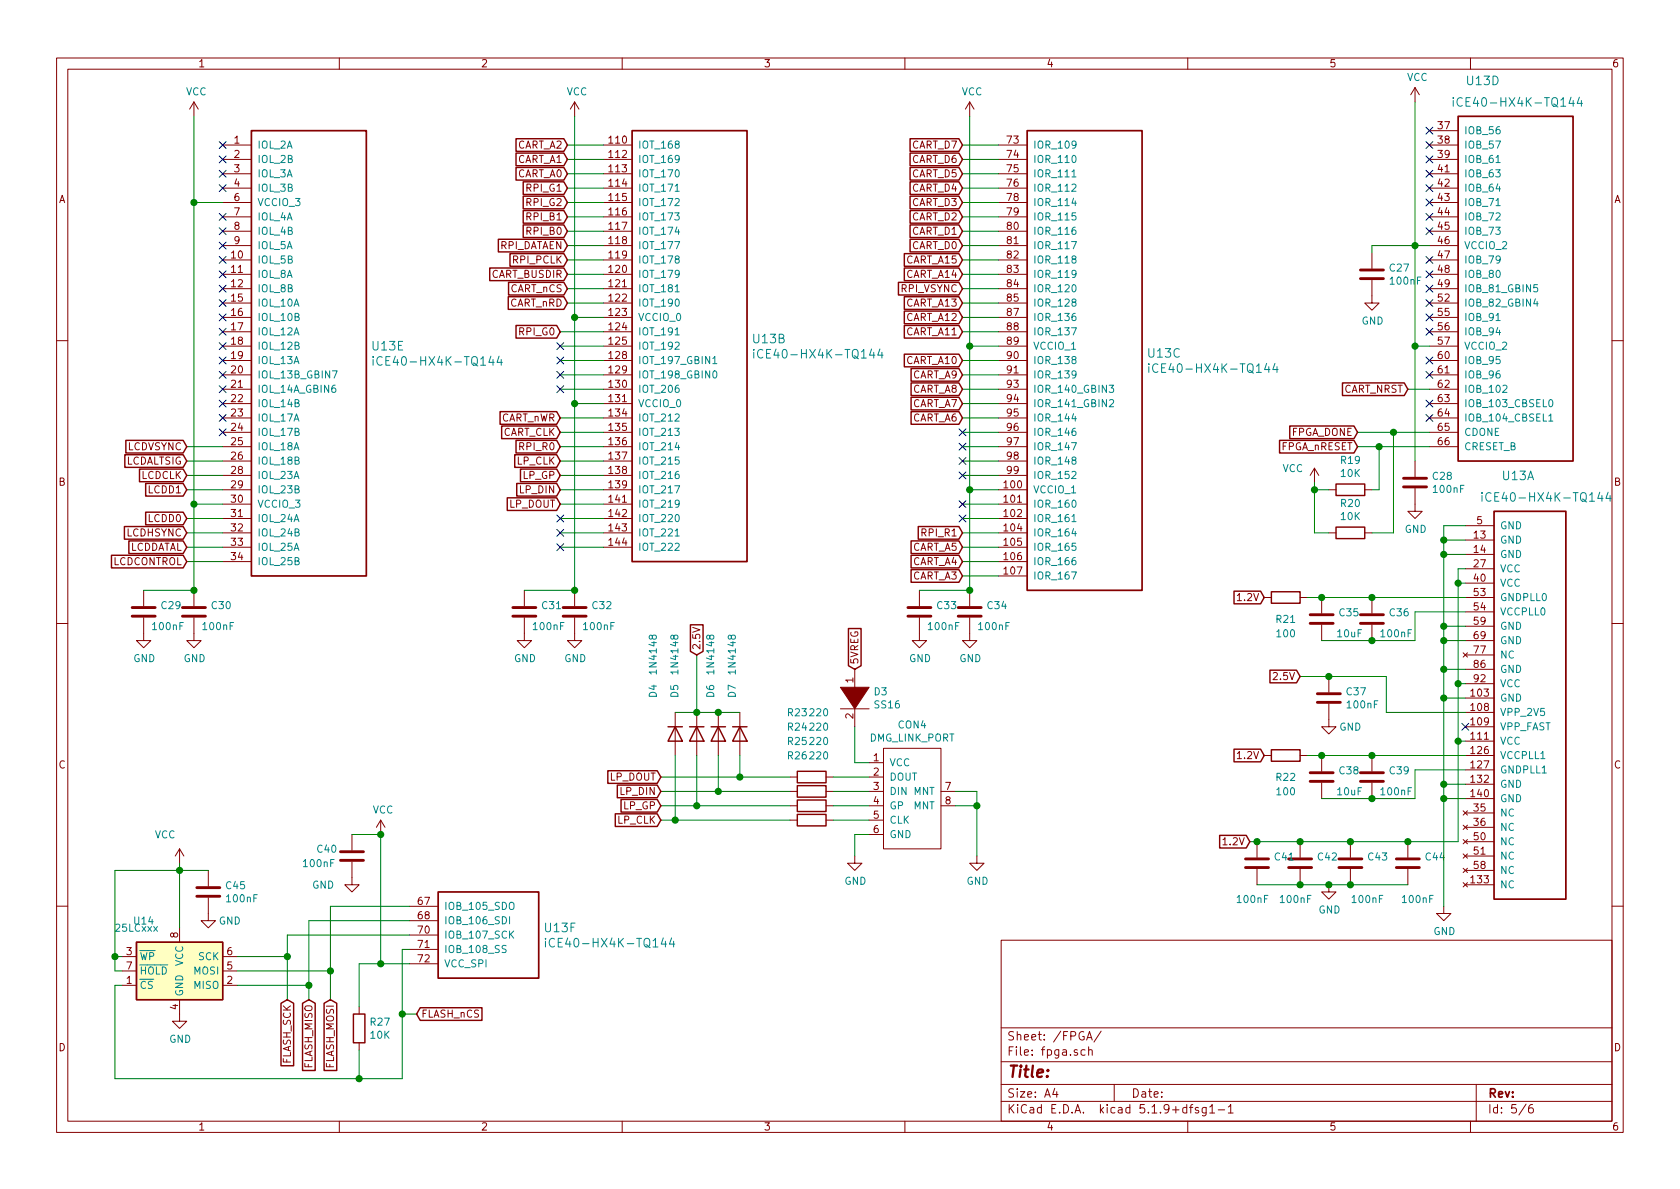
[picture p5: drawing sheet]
EESchema Schematic File Version 4
LIBS:dmgplus-cache
EELAYER 26 0
EELAYER END
$Descr A4 11693 8268
encoding utf-8
Sheet 5 6
Title ""
Date ""
Rev ""
Comp ""
Comment1 ""
Comment2 ""
Comment3 ""
Comment4 ""
$EndDescr
$Comp
L ice40hx4k:iCE40-HX4K-TQ144 U13
U 1 1
P 10200 3650
F 0 "U13" H 10450 4000 60  0000 L CNN
F 1 "iCE40-HX4K-TQ144" H 10300 3850 60  0000 L CNN
F 2 "Package_QFP:TQFP-144_20x20mm_P0.5mm" H 10200 3650 50  0001 C CNN
F 3 "" H 10200 3650 50  0001 C CNN
	1    10200 3650
	1    0    0    -1  
$EndComp
$Comp
L ice40hx4k:iCE40-HX4K-TQ144 U13
U 2 1
P 4200 1000
F 0 "U13" H 5231 -347 60  0000 L CNN
F 1 "iCE40-HX4K-TQ144" H 5231 -453 60  0000 L CNN
F 2 "Package_QFP:TQFP-144_20x20mm_P0.5mm" H 4200 1000 50  0001 C CNN
F 3 "" H 4200 1000 50  0001 C CNN
	2    4200 1000
	1    0    0    -1  
$EndComp
$Comp
L ice40hx4k:iCE40-HX4K-TQ144 U13
U 3 1
P 6950 1000
F 0 "U13" H 7981 -447 60  0000 L CNN
F 1 "iCE40-HX4K-TQ144" H 7981 -553 60  0000 L CNN
F 2 "Package_QFP:TQFP-144_20x20mm_P0.5mm" H 6950 1000 50  0001 C CNN
F 3 "" H 6950 1000 50  0001 C CNN
	3    6950 1000
	1    0    0    -1  
$EndComp
$Comp
L ice40hx4k:iCE40-HX4K-TQ144 U13
U 4 1
P 9950 900
F 0 "U13" H 10200 1250 60  0000 L CNN
F 1 "iCE40-HX4K-TQ144" H 10100 1100 60  0000 L CNN
F 2 "Package_QFP:TQFP-144_20x20mm_P0.5mm" H 9950 900 50  0001 C CNN
F 3 "" H 9950 900 50  0001 C CNN
	4    9950 900 
	1    0    0    -1  
$EndComp
$Comp
L ice40hx4k:iCE40-HX4K-TQ144 U13
U 6 1
P 2850 6300
F 0 "U13" H 3781 6153 60  0000 L CNN
F 1 "iCE40-HX4K-TQ144" H 3781 6047 60  0000 L CNN
F 2 "Package_QFP:TQFP-144_20x20mm_P0.5mm" H 2850 6300 50  0001 C CNN
F 3 "" H 2850 6300 50  0001 C CNN
	6    2850 6300
	1    0    0    -1  
$EndComp
$Comp
L power:GND #PWR084
U 1 1
P 10050 6300
F 0 "#PWR084" H 10050 6050 50  0001 C CNN
F 1 "GND" H 10055 6127 50  0000 C CNN
F 2 "" H 10050 6300 50  0001 C CNN
F 3 "" H 10050 6300 50  0001 C CNN
	1    10050 6300
	1    0    0    -1  
$EndComp
Wire Wire Line
	10200 3650 10050 3650
Wire Wire Line
	10050 3650 10050 3750
Wire Wire Line
	10200 3750 10050 3750
Connection ~ 10050 3750
Wire Wire Line
	10050 3750 10050 3850
Wire Wire Line
	10200 3850 10050 3850
Connection ~ 10050 3850
Wire Wire Line
	10050 3850 10050 4350
Wire Wire Line
	10200 4350 10050 4350
Connection ~ 10050 4350
Wire Wire Line
	10050 4350 10050 4450
Wire Wire Line
	10200 4450 10050 4450
Connection ~ 10050 4450
Wire Wire Line
	10050 4450 10050 4650
Wire Wire Line
	10200 4650 10050 4650
Connection ~ 10050 4650
Wire Wire Line
	10050 4650 10050 4850
Wire Wire Line
	10200 4850 10050 4850
Connection ~ 10050 4850
Wire Wire Line
	10200 5450 10050 5450
Connection ~ 10050 5450
Wire Wire Line
	10050 5450 10050 5550
Wire Wire Line
	10200 5550 10050 5550
Connection ~ 10050 5550
Wire Wire Line
	10050 5550 10050 6300
$Comp
L Memory_EEPROM:25LCxxx U14
U 1 1
P 1250 6750
F 0 "U14" H 1000 7100 50  0000 C CNN
F 1 "25LCxxx" H 950 7050 50  0000 C CNN
F 2 "Package_SO:SO-8_5.3x6.2mm_P1.27mm" H 1250 6750 50  0001 C CNN
F 3 "http://ww1.microchip.com/downloads/en/DeviceDoc/21832H.pdf" H 1250 6750 50  0001 C CNN
	1    1250 6750
	1    0    0    -1  
$EndComp
$Comp
L power:GND #PWR086
U 1 1
P 1250 7050
F 0 "#PWR086" H 1250 6800 50  0001 C CNN
F 1 "GND" H 1255 6877 50  0000 C CNN
F 2 "" H 1250 7050 50  0001 C CNN
F 3 "" H 1250 7050 50  0001 C CNN
	1    1250 7050
	1    0    0    -1  
$EndComp
$Comp
L power:VCC #PWR081
U 1 1
P 1250 6000
F 0 "#PWR081" H 1250 5850 50  0001 C CNN
F 1 "VCC" H 1150 6200 50  0000 C CNN
F 2 "" H 1250 6000 50  0001 C CNN
F 3 "" H 1250 6000 50  0001 C CNN
	1    1250 6000
	1    0    0    -1  
$EndComp
$Comp
L Device:C C45
U 1 1
P 1450 6200
F 0 "C45" H 1565 6246 50  0000 L CNN
F 1 "100nF" H 1565 6155 50  0000 L CNN
F 2 "Capacitor_SMD:C_0603_1608Metric" H 1488 6050 50  0001 C CNN
F 3 "~" H 1450 6200 50  0001 C CNN
	1    1450 6200
	1    0    0    -1  
$EndComp
$Comp
L power:GND #PWR085
U 1 1
P 1450 6350
F 0 "#PWR085" H 1450 6100 50  0001 C CNN
F 1 "GND" H 1600 6300 50  0000 C CNN
F 2 "" H 1450 6350 50  0001 C CNN
F 3 "" H 1450 6350 50  0001 C CNN
	1    1450 6350
	1    0    0    -1  
$EndComp
Wire Wire Line
	1250 6000 1250 6050
Wire Wire Line
	1250 6050 1450 6050
Wire Wire Line
	1250 6050 1250 6450
Connection ~ 1250 6050
Wire Wire Line
	850  6750 800  6750
Wire Wire Line
	800  6750 800  6650
Wire Wire Line
	800  6050 1250 6050
Wire Wire Line
	850  6650 800  6650
Connection ~ 800  6650
Wire Wire Line
	800  6650 800  6050
Wire Wire Line
	2850 6400 2150 6400
Wire Wire Line
	2150 6400 2150 6850
Wire Wire Line
	2150 6850 1650 6850
$Comp
L power:VCC #PWR078
U 1 1
P 2650 5800
F 0 "#PWR078" H 2650 5650 50  0001 C CNN
F 1 "VCC" H 2667 5973 50  0000 C CNN
F 2 "" H 2650 5800 50  0001 C CNN
F 3 "" H 2650 5800 50  0001 C CNN
	1    2650 5800
	1    0    0    -1  
$EndComp
$Comp
L Device:C C40
U 1 1
P 2450 5950
F 0 "C40" H 2200 6000 50  0000 L CNN
F 1 "100nF" H 2100 5900 50  0000 L CNN
F 2 "Capacitor_SMD:C_0603_1608Metric" H 2488 5800 50  0001 C CNN
F 3 "~" H 2450 5950 50  0001 C CNN
	1    2450 5950
	1    0    0    -1  
$EndComp
$Comp
L power:GND #PWR082
U 1 1
P 2450 6100
F 0 "#PWR082" H 2450 5850 50  0001 C CNN
F 1 "GND" H 2250 6050 50  0000 C CNN
F 2 "" H 2450 6100 50  0001 C CNN
F 3 "" H 2450 6100 50  0001 C CNN
	1    2450 6100
	1    0    0    -1  
$EndComp
Wire Wire Line
	2450 5800 2650 5800
Wire Wire Line
	2650 5800 2650 6700
Wire Wire Line
	2650 6700 2850 6700
Connection ~ 2650 5800
Wire Wire Line
	850  6850 800  6850
Wire Wire Line
	800  6850 800  7500
Wire Wire Line
	800  7500 2500 7500
Wire Wire Line
	2800 7500 2800 7050
Wire Wire Line
	2800 6600 2850 6600
Text GLabel 2000 6950 3    50   Input ~ 0
FLASH_SCK
Text GLabel 2300 6950 3    50   Input ~ 0
FLASH_MOSI
Text GLabel 2150 6950 3    50   Input ~ 0
FLASH_MISO
Wire Wire Line
	1650 6650 2000 6650
Wire Wire Line
	2000 6650 2000 6950
Wire Wire Line
	2000 6650 2000 6500
Wire Wire Line
	2000 6500 2850 6500
Connection ~ 2000 6650
Wire Wire Line
	2300 6750 2300 6950
Wire Wire Line
	1650 6750 2300 6750
Wire Wire Line
	2150 6950 2150 6850
Connection ~ 2150 6850
Wire Wire Line
	2300 6750 2300 6300
Wire Wire Line
	2300 6300 2850 6300
Connection ~ 2300 6750
Text GLabel 2900 7050 2    50   Input ~ 0
FLASH_nCS
Wire Wire Line
	2900 7050 2800 7050
Connection ~ 2800 7050
Wire Wire Line
	2800 7050 2800 6600
$Comp
L Device:R R27
U 1 1
P 2500 7150
F 0 "R27" H 2570 7196 50  0000 L CNN
F 1 "10K" H 2570 7105 50  0000 L CNN
F 2 "Resistor_SMD:R_0603_1608Metric" V 2430 7150 50  0001 C CNN
F 3 "~" H 2500 7150 50  0001 C CNN
	1    2500 7150
	1    0    0    -1  
$EndComp
Wire Wire Line
	2500 7300 2500 7500
Connection ~ 2500 7500
Wire Wire Line
	2500 7500 2800 7500
$Comp
L power:VCC #PWR064
U 1 1
P 9850 700
F 0 "#PWR064" H 9850 550 50  0001 C CNN
F 1 "VCC" H 9867 873 50  0000 C CNN
F 2 "" H 9850 700 50  0001 C CNN
F 3 "" H 9850 700 50  0001 C CNN
	1    9850 700 
	1    0    0    -1  
$EndComp
Wire Wire Line
	9850 700  9850 1700
$Comp
L Device:C C28
U 1 1
P 9850 3350
F 0 "C28" H 9965 3396 50  0000 L CNN
F 1 "100nF" H 9965 3305 50  0000 L CNN
F 2 "Capacitor_SMD:C_0603_1608Metric" H 9888 3200 50  0001 C CNN
F 3 "~" H 9850 3350 50  0001 C CNN
	1    9850 3350
	1    0    0    -1  
$EndComp
$Comp
L power:GND #PWR070
U 1 1
P 9850 3500
F 0 "#PWR070" H 9850 3250 50  0001 C CNN
F 1 "GND" H 9855 3327 50  0000 C CNN
F 2 "" H 9850 3500 50  0001 C CNN
F 3 "" H 9850 3500 50  0001 C CNN
	1    9850 3500
	1    0    0    -1  
$EndComp
Wire Wire Line
	9950 2400 9850 2400
Connection ~ 9850 2400
Wire Wire Line
	9850 2400 9850 3200
Wire Wire Line
	9950 1700 9850 1700
Connection ~ 9850 1700
Wire Wire Line
	9850 1700 9850 2400
Text GLabel 9450 3000 0    50   Input ~ 0
FPGA_DONE
Text GLabel 9450 3100 0    50   Input ~ 0
FPGA_nRESET
Wire Wire Line
	9950 3000 9700 3000
Wire Wire Line
	9450 3100 9600 3100
$Comp
L Device:R R19
U 1 1
P 9400 3400
F 0 "R19" V 9193 3400 50  0000 C CNN
F 1 "10K" V 9284 3400 50  0000 C CNN
F 2 "Resistor_SMD:R_0603_1608Metric" V 9330 3400 50  0001 C CNN
F 3 "~" H 9400 3400 50  0001 C CNN
	1    9400 3400
	0    1    1    0   
$EndComp
$Comp
L power:VCC #PWR069
U 1 1
P 9150 3350
F 0 "#PWR069" H 9150 3200 50  0001 C CNN
F 1 "VCC" H 9000 3450 50  0000 C CNN
F 2 "" H 9150 3350 50  0001 C CNN
F 3 "" H 9150 3350 50  0001 C CNN
	1    9150 3350
	1    0    0    -1  
$EndComp
Wire Wire Line
	9150 3350 9150 3400
Wire Wire Line
	9150 3400 9250 3400
Wire Wire Line
	9550 3400 9600 3400
Wire Wire Line
	9600 3400 9600 3100
Connection ~ 9600 3100
Wire Wire Line
	9600 3100 9950 3100
$Comp
L Device:R R20
U 1 1
P 9400 3700
F 0 "R20" V 9193 3700 50  0000 C CNN
F 1 "10K" V 9284 3700 50  0000 C CNN
F 2 "Resistor_SMD:R_0603_1608Metric" V 9330 3700 50  0001 C CNN
F 3 "~" H 9400 3700 50  0001 C CNN
	1    9400 3700
	0    1    1    0   
$EndComp
Wire Wire Line
	9700 3000 9700 3700
Wire Wire Line
	9700 3700 9550 3700
Connection ~ 9700 3000
Wire Wire Line
	9700 3000 9450 3000
Wire Wire Line
	9250 3700 9150 3700
Wire Wire Line
	9150 3700 9150 3400
Connection ~ 9150 3400
$Comp
L Device:C C39
U 1 1
P 9550 5400
F 0 "C39" H 9665 5446 50  0000 L CNN
F 1 "100nF" H 9600 5300 50  0000 L CNN
F 2 "Capacitor_SMD:C_0603_1608Metric" H 9588 5250 50  0001 C CNN
F 3 "~" H 9550 5400 50  0001 C CNN
	1    9550 5400
	1    0    0    -1  
$EndComp
$Comp
L Device:C C38
U 1 1
P 9200 5400
F 0 "C38" H 9315 5446 50  0000 L CNN
F 1 "10uF" H 9300 5300 50  0000 L CNN
F 2 "Capacitor_SMD:C_0805_2012Metric" H 9238 5250 50  0001 C CNN
F 3 "~" H 9200 5400 50  0001 C CNN
	1    9200 5400
	1    0    0    -1  
$EndComp
$Comp
L Device:R R22
U 1 1
P 8950 5250
F 0 "R22" V 9100 5250 50  0000 C CNN
F 1 "100" V 9200 5250 50  0000 C CNN
F 2 "Resistor_SMD:R_0603_1608Metric" V 8880 5250 50  0001 C CNN
F 3 "~" H 8950 5250 50  0001 C CNN
	1    8950 5250
	0    1    1    0   
$EndComp
Wire Wire Line
	10200 5250 9550 5250
Connection ~ 9200 5250
Wire Wire Line
	9200 5250 9100 5250
Connection ~ 9550 5250
Wire Wire Line
	9550 5250 9200 5250
Wire Wire Line
	9200 5550 9550 5550
Wire Wire Line
	9850 5550 9850 5350
Wire Wire Line
	9850 5350 10200 5350
Connection ~ 9550 5550
Wire Wire Line
	9550 5550 9850 5550
Text GLabel 8800 5250 0    50   Input ~ 0
1.2V
$Comp
L Device:C C36
U 1 1
P 9550 4300
F 0 "C36" H 9665 4346 50  0000 L CNN
F 1 "100nF" H 9600 4200 50  0000 L CNN
F 2 "Capacitor_SMD:C_0603_1608Metric" H 9588 4150 50  0001 C CNN
F 3 "~" H 9550 4300 50  0001 C CNN
	1    9550 4300
	1    0    0    -1  
$EndComp
$Comp
L Device:C C35
U 1 1
P 9200 4300
F 0 "C35" H 9315 4346 50  0000 L CNN
F 1 "10uF" H 9300 4200 50  0000 L CNN
F 2 "Capacitor_SMD:C_0805_2012Metric" H 9238 4150 50  0001 C CNN
F 3 "~" H 9200 4300 50  0001 C CNN
	1    9200 4300
	1    0    0    -1  
$EndComp
$Comp
L Device:R R21
U 1 1
P 8950 4150
F 0 "R21" V 9100 4150 50  0000 C CNN
F 1 "100" V 9200 4150 50  0000 C CNN
F 2 "Resistor_SMD:R_0603_1608Metric" V 8880 4150 50  0001 C CNN
F 3 "~" H 8950 4150 50  0001 C CNN
	1    8950 4150
	0    1    1    0   
$EndComp
Wire Wire Line
	10200 4150 9550 4150
Connection ~ 9200 4150
Wire Wire Line
	9200 4150 9100 4150
Connection ~ 9550 4150
Wire Wire Line
	9550 4150 9200 4150
Wire Wire Line
	9200 4450 9550 4450
Wire Wire Line
	9850 4450 9850 4250
Wire Wire Line
	9850 4250 10200 4250
Connection ~ 9550 4450
Wire Wire Line
	9550 4450 9850 4450
Text GLabel 8800 4150 0    50   Input ~ 0
1.2V
$Comp
L Device:C C37
U 1 1
P 9250 4850
F 0 "C37" H 9365 4896 50  0000 L CNN
F 1 "100nF" H 9365 4805 50  0000 L CNN
F 2 "Capacitor_SMD:C_0603_1608Metric" H 9288 4700 50  0001 C CNN
F 3 "~" H 9250 4850 50  0001 C CNN
	1    9250 4850
	1    0    0    -1  
$EndComp
$Comp
L power:GND #PWR077
U 1 1
P 9250 5000
F 0 "#PWR077" H 9250 4750 50  0001 C CNN
F 1 "GND" H 9400 4950 50  0000 C CNN
F 2 "" H 9250 5000 50  0001 C CNN
F 3 "" H 9250 5000 50  0001 C CNN
	1    9250 5000
	1    0    0    -1  
$EndComp
Text GLabel 9050 4700 0    50   Input ~ 0
2.5V
Wire Wire Line
	10200 4950 9650 4950
Wire Wire Line
	9650 4950 9650 4700
Wire Wire Line
	9650 4700 9250 4700
Connection ~ 9250 4700
Wire Wire Line
	9250 4700 9050 4700
NoConn ~ 10200 5050
Wire Wire Line
	10200 3950 10150 3950
Wire Wire Line
	10150 5850 9800 5850
Wire Wire Line
	10050 4850 10050 5450
Wire Wire Line
	10200 5150 10150 5150
Connection ~ 10150 5150
Wire Wire Line
	10150 5150 10150 5850
Wire Wire Line
	10200 4750 10150 4750
Connection ~ 10150 4750
Wire Wire Line
	10150 4750 10150 5150
Wire Wire Line
	10200 4050 10150 4050
Wire Wire Line
	10150 3950 10150 4050
Connection ~ 10150 4050
Wire Wire Line
	10150 4050 10150 4750
$Comp
L Device:C C42
U 1 1
P 9050 6000
F 0 "C42" H 9165 6046 50  0000 L CNN
F 1 "100nF" H 8900 5750 50  0000 L CNN
F 2 "Capacitor_SMD:C_0603_1608Metric" H 9088 5850 50  0001 C CNN
F 3 "~" H 9050 6000 50  0001 C CNN
	1    9050 6000
	1    0    0    -1  
$EndComp
$Comp
L Device:C C43
U 1 1
P 9400 6000
F 0 "C43" H 9515 6046 50  0000 L CNN
F 1 "100nF" H 9400 5750 50  0000 L CNN
F 2 "Capacitor_SMD:C_0603_1608Metric" H 9438 5850 50  0001 C CNN
F 3 "~" H 9400 6000 50  0001 C CNN
	1    9400 6000
	1    0    0    -1  
$EndComp
$Comp
L Device:C C44
U 1 1
P 9800 6000
F 0 "C44" H 9915 6046 50  0000 L CNN
F 1 "100nF" H 9750 5750 50  0000 L CNN
F 2 "Capacitor_SMD:C_0603_1608Metric" H 9838 5850 50  0001 C CNN
F 3 "~" H 9800 6000 50  0001 C CNN
	1    9800 6000
	1    0    0    -1  
$EndComp
Connection ~ 9800 5850
Wire Wire Line
	9800 5850 9400 5850
Connection ~ 9400 5850
Connection ~ 9050 5850
Wire Wire Line
	9050 5850 9400 5850
$Comp
L Device:C C41
U 1 1
P 8750 6000
F 0 "C41" H 8865 6046 50  0000 L CNN
F 1 "100nF" H 8600 5750 50  0000 L CNN
F 2 "Capacitor_SMD:C_0603_1608Metric" H 8788 5850 50  0001 C CNN
F 3 "~" H 8750 6000 50  0001 C CNN
	1    8750 6000
	1    0    0    -1  
$EndComp
Text GLabel 8700 5850 0    50   Input ~ 0
1.2V
Wire Wire Line
	8750 5850 9050 5850
Wire Wire Line
	8700 5850 8750 5850
Connection ~ 8750 5850
Wire Wire Line
	8750 6150 9050 6150
Connection ~ 9050 6150
Wire Wire Line
	9050 6150 9250 6150
Connection ~ 9400 6150
Wire Wire Line
	9400 6150 9800 6150
$Comp
L power:GND #PWR083
U 1 1
P 9250 6150
F 0 "#PWR083" H 9250 5900 50  0001 C CNN
F 1 "GND" H 9255 5977 50  0000 C CNN
F 2 "" H 9250 6150 50  0001 C CNN
F 3 "" H 9250 6150 50  0001 C CNN
	1    9250 6150
	1    0    0    -1  
$EndComp
Connection ~ 9250 6150
Wire Wire Line
	9250 6150 9400 6150
$Comp
L power:VCC #PWR067
U 1 1
P 6750 800
F 0 "#PWR067" H 6750 650 50  0001 C CNN
F 1 "VCC" H 6767 973 50  0000 C CNN
F 2 "" H 6750 800 50  0001 C CNN
F 3 "" H 6750 800 50  0001 C CNN
	1    6750 800 
	1    0    0    -1  
$EndComp
Wire Wire Line
	6750 800  6750 2400
$Comp
L Device:C C34
U 1 1
P 6750 4250
F 0 "C34" H 6865 4296 50  0000 L CNN
F 1 "100nF" H 6800 4150 50  0000 L CNN
F 2 "Capacitor_SMD:C_0603_1608Metric" H 6788 4100 50  0001 C CNN
F 3 "~" H 6750 4250 50  0001 C CNN
	1    6750 4250
	1    0    0    -1  
$EndComp
$Comp
L Device:C C27
U 1 1
P 9550 1900
F 0 "C27" H 9665 1946 50  0000 L CNN
F 1 "100nF" H 9665 1855 50  0000 L CNN
F 2 "Capacitor_SMD:C_0603_1608Metric" H 9588 1750 50  0001 C CNN
F 3 "~" H 9550 1900 50  0001 C CNN
	1    9550 1900
	1    0    0    -1  
$EndComp
$Comp
L power:GND #PWR068
U 1 1
P 9550 2050
F 0 "#PWR068" H 9550 1800 50  0001 C CNN
F 1 "GND" H 9555 1877 50  0000 C CNN
F 2 "" H 9550 2050 50  0001 C CNN
F 3 "" H 9550 2050 50  0001 C CNN
	1    9550 2050
	1    0    0    -1  
$EndComp
Wire Wire Line
	9850 1700 9550 1700
Wire Wire Line
	9550 1700 9550 1750
$Comp
L Device:C C33
U 1 1
P 6400 4250
F 0 "C33" H 6515 4296 50  0000 L CNN
F 1 "100nF" H 6450 4150 50  0000 L CNN
F 2 "Capacitor_SMD:C_0603_1608Metric" H 6438 4100 50  0001 C CNN
F 3 "~" H 6400 4250 50  0001 C CNN
	1    6400 4250
	1    0    0    -1  
$EndComp
$Comp
L power:GND #PWR076
U 1 1
P 6750 4400
F 0 "#PWR076" H 6750 4150 50  0001 C CNN
F 1 "GND" H 6755 4227 50  0000 C CNN
F 2 "" H 6750 4400 50  0001 C CNN
F 3 "" H 6750 4400 50  0001 C CNN
	1    6750 4400
	1    0    0    -1  
$EndComp
$Comp
L power:GND #PWR075
U 1 1
P 6400 4400
F 0 "#PWR075" H 6400 4150 50  0001 C CNN
F 1 "GND" H 6405 4227 50  0000 C CNN
F 2 "" H 6400 4400 50  0001 C CNN
F 3 "" H 6400 4400 50  0001 C CNN
	1    6400 4400
	1    0    0    -1  
$EndComp
Connection ~ 6750 4100
Wire Wire Line
	6950 3400 6750 3400
Connection ~ 6750 3400
Wire Wire Line
	6750 3400 6750 4100
Wire Wire Line
	6950 2400 6750 2400
Connection ~ 6750 2400
Wire Wire Line
	6750 2400 6750 3400
$Comp
L power:VCC #PWR066
U 1 1
P 4000 800
F 0 "#PWR066" H 4000 650 50  0001 C CNN
F 1 "VCC" H 4017 973 50  0000 C CNN
F 2 "" H 4000 800 50  0001 C CNN
F 3 "" H 4000 800 50  0001 C CNN
	1    4000 800 
	1    0    0    -1  
$EndComp
$Comp
L Device:C C32
U 1 1
P 4000 4250
F 0 "C32" H 4115 4296 50  0000 L CNN
F 1 "100nF" H 4050 4150 50  0000 L CNN
F 2 "Capacitor_SMD:C_0603_1608Metric" H 4038 4100 50  0001 C CNN
F 3 "~" H 4000 4250 50  0001 C CNN
	1    4000 4250
	1    0    0    -1  
$EndComp
$Comp
L Device:C C31
U 1 1
P 3650 4250
F 0 "C31" H 3765 4296 50  0000 L CNN
F 1 "100nF" H 3700 4150 50  0000 L CNN
F 2 "Capacitor_SMD:C_0603_1608Metric" H 3688 4100 50  0001 C CNN
F 3 "~" H 3650 4250 50  0001 C CNN
	1    3650 4250
	1    0    0    -1  
$EndComp
$Comp
L power:GND #PWR074
U 1 1
P 4000 4400
F 0 "#PWR074" H 4000 4150 50  0001 C CNN
F 1 "GND" H 4005 4227 50  0000 C CNN
F 2 "" H 4000 4400 50  0001 C CNN
F 3 "" H 4000 4400 50  0001 C CNN
	1    4000 4400
	1    0    0    -1  
$EndComp
$Comp
L power:GND #PWR073
U 1 1
P 3650 4400
F 0 "#PWR073" H 3650 4150 50  0001 C CNN
F 1 "GND" H 3655 4227 50  0000 C CNN
F 2 "" H 3650 4400 50  0001 C CNN
F 3 "" H 3650 4400 50  0001 C CNN
	1    3650 4400
	1    0    0    -1  
$EndComp
Wire Wire Line
	3650 4100 4000 4100
Connection ~ 4000 4100
$Comp
L power:VCC #PWR065
U 1 1
P 1350 800
F 0 "#PWR065" H 1350 650 50  0001 C CNN
F 1 "VCC" H 1367 973 50  0000 C CNN
F 2 "" H 1350 800 50  0001 C CNN
F 3 "" H 1350 800 50  0001 C CNN
	1    1350 800 
	1    0    0    -1  
$EndComp
$Comp
L Device:C C30
U 1 1
P 1350 4250
F 0 "C30" H 1465 4296 50  0000 L CNN
F 1 "100nF" H 1400 4150 50  0000 L CNN
F 2 "Capacitor_SMD:C_0603_1608Metric" H 1388 4100 50  0001 C CNN
F 3 "~" H 1350 4250 50  0001 C CNN
	1    1350 4250
	1    0    0    -1  
$EndComp
$Comp
L Device:C C29
U 1 1
P 1000 4250
F 0 "C29" H 1115 4296 50  0000 L CNN
F 1 "100nF" H 1050 4150 50  0000 L CNN
F 2 "Capacitor_SMD:C_0603_1608Metric" H 1038 4100 50  0001 C CNN
F 3 "~" H 1000 4250 50  0001 C CNN
	1    1000 4250
	1    0    0    -1  
$EndComp
$Comp
L power:GND #PWR072
U 1 1
P 1350 4400
F 0 "#PWR072" H 1350 4150 50  0001 C CNN
F 1 "GND" H 1355 4227 50  0000 C CNN
F 2 "" H 1350 4400 50  0001 C CNN
F 3 "" H 1350 4400 50  0001 C CNN
	1    1350 4400
	1    0    0    -1  
$EndComp
$Comp
L power:GND #PWR071
U 1 1
P 1000 4400
F 0 "#PWR071" H 1000 4150 50  0001 C CNN
F 1 "GND" H 1005 4227 50  0000 C CNN
F 2 "" H 1000 4400 50  0001 C CNN
F 3 "" H 1000 4400 50  0001 C CNN
	1    1000 4400
	1    0    0    -1  
$EndComp
Wire Wire Line
	1000 4100 1350 4100
Connection ~ 1350 4100
Wire Wire Line
	1550 3500 1350 3500
Wire Wire Line
	1350 800  1350 1400
Connection ~ 1350 3500
Wire Wire Line
	1350 3500 1350 4100
Wire Wire Line
	1550 1400 1350 1400
Connection ~ 1350 1400
Wire Wire Line
	1350 1400 1350 3500
Wire Wire Line
	4000 800  4000 2200
Wire Wire Line
	4200 2800 4000 2800
Connection ~ 4000 2800
Wire Wire Line
	4000 2800 4000 4100
Wire Wire Line
	4200 2200 4000 2200
Connection ~ 4000 2200
Wire Wire Line
	4000 2200 4000 2800
Text GLabel 3950 1200 0    50   Input ~ 0
CART_A0
Text GLabel 3950 1100 0    50   Input ~ 0
CART_A1
Text GLabel 3950 1000 0    50   Input ~ 0
CART_A2
Text GLabel 6700 4000 0    50   Input ~ 0
CART_A3
Text GLabel 6700 3900 0    50   Input ~ 0
CART_A4
Text GLabel 6700 3800 0    50   Input ~ 0
CART_A5
Text GLabel 6700 2900 0    50   Input ~ 0
CART_A6
Text GLabel 6700 2800 0    50   Input ~ 0
CART_A7
Text GLabel 6700 2700 0    50   Input ~ 0
CART_A8
Text GLabel 6700 2600 0    50   Input ~ 0
CART_A9
Text GLabel 6700 2500 0    50   Input ~ 0
CART_A10
Text GLabel 6700 2300 0    50   Input ~ 0
CART_A11
Text GLabel 6700 2200 0    50   Input ~ 0
CART_A12
Text GLabel 6700 2100 0    50   Input ~ 0
CART_A13
Text GLabel 6700 1900 0    50   Input ~ 0
CART_A14
Text GLabel 6700 1800 0    50   Input ~ 0
CART_A15
Text GLabel 6700 1700 0    50   Input ~ 0
CART_D0
Text GLabel 6700 1600 0    50   Input ~ 0
CART_D1
Text GLabel 6700 1500 0    50   Input ~ 0
CART_D2
Text GLabel 6700 1400 0    50   Input ~ 0
CART_D3
Text GLabel 6700 1300 0    50   Input ~ 0
CART_D4
Text GLabel 6700 1200 0    50   Input ~ 0
CART_D5
Text GLabel 6700 1100 0    50   Input ~ 0
CART_D6
Text GLabel 6700 1000 0    50   Input ~ 0
CART_D7
Text GLabel 3900 2900 0    50   Input ~ 0
CART_nWR
Text GLabel 3950 2100 0    50   Input ~ 0
CART_nRD
Text GLabel 3950 2000 0    50   Input ~ 0
CART_nCS
Text GLabel 3900 3000 0    50   Input ~ 0
CART_CLK
Text GLabel 3950 1900 0    50   Input ~ 0
CART_BUSDIR
Wire Wire Line
	6400 4100 6750 4100
Wire Wire Line
	6700 1000 6950 1000
Wire Wire Line
	6700 1100 6950 1100
Wire Wire Line
	6950 1200 6700 1200
Wire Wire Line
	6700 1300 6950 1300
Wire Wire Line
	6700 1400 6950 1400
Wire Wire Line
	6700 1500 6950 1500
Wire Wire Line
	6950 1600 6700 1600
Wire Wire Line
	6700 1700 6950 1700
Wire Wire Line
	6700 1800 6950 1800
Wire Wire Line
	6700 1900 6950 1900
Wire Wire Line
	6950 2000 6700 2000
Wire Wire Line
	6700 2100 6950 2100
Wire Wire Line
	6700 2500 6950 2500
Wire Wire Line
	6700 2600 6950 2600
Wire Wire Line
	6950 2700 6700 2700
Wire Wire Line
	6700 2800 6950 2800
Wire Wire Line
	6700 2900 6950 2900
Wire Wire Line
	6700 3000 6950 3000
Wire Wire Line
	6950 3100 6700 3100
Wire Wire Line
	6700 3200 6950 3200
Wire Wire Line
	6700 3500 6950 3500
Wire Wire Line
	6700 3600 6950 3600
Wire Wire Line
	6950 3700 6700 3700
Wire Wire Line
	6700 3800 6950 3800
Wire Wire Line
	6950 2200 6700 2200
Wire Wire Line
	6700 2300 6950 2300
Wire Wire Line
	6950 3300 6700 3300
Wire Wire Line
	6700 3900 6950 3900
NoConn ~ 1550 1000
NoConn ~ 1550 1200
NoConn ~ 1550 1300
NoConn ~ 1550 1900
NoConn ~ 1550 2000
NoConn ~ 1550 2100
NoConn ~ 1550 2200
NoConn ~ 1550 2300
NoConn ~ 1550 2400
NoConn ~ 1550 2500
NoConn ~ 1550 2600
NoConn ~ 1550 2700
NoConn ~ 1550 2800
NoConn ~ 1550 2900
NoConn ~ 1550 3000
Text GLabel 1300 3100 0    50   Input ~ 0
LCDVSYNC
Text GLabel 1300 3200 0    50   Input ~ 0
LCDALTSIG
Text GLabel 1300 3300 0    50   Input ~ 0
LCDCLK
Text GLabel 1300 3400 0    50   Input ~ 0
LCDD1
Text GLabel 1300 3600 0    50   Input ~ 0
LCDD0
Text GLabel 1300 3700 0    50   Input ~ 0
LCDHSYNC
Text GLabel 1300 3800 0    50   Input ~ 0
LCDDATAL
Text GLabel 1300 3900 0    50   Input ~ 0
LCDCONTROL
Wire Wire Line
	4200 1400 3950 1400
Wire Wire Line
	3950 1500 4200 1500
Wire Wire Line
	4200 1600 3950 1600
Wire Wire Line
	3950 1700 4200 1700
Text GLabel 3900 2300 0    50   Input ~ 0
RPI_G0
Text GLabel 3950 1300 0    50   Input ~ 0
RPI_G1
Text GLabel 3950 1400 0    50   Input ~ 0
RPI_G2
Text GLabel 3900 3100 0    50   Input ~ 0
RPI_R0
Text GLabel 3950 1600 0    50   Input ~ 0
RPI_B0
Wire Wire Line
	3900 2300 4200 2300
Wire Wire Line
	4200 2400 3900 2400
Wire Wire Line
	3900 2500 4200 2500
Wire Wire Line
	4200 2600 3900 2600
Wire Wire Line
	3900 2700 4200 2700
Text GLabel 3950 1800 0    50   Input ~ 0
RPI_PCLK
Text GLabel 3950 1700 0    50   Input ~ 0
RPI_DATAEN
Text GLabel 6700 2000 0    50   Input ~ 0
RPI_VSYNC
Wire Wire Line
	6700 4000 6950 4000
NoConn ~ 9950 900 
NoConn ~ 9950 1000
NoConn ~ 9950 1100
NoConn ~ 9950 1200
NoConn ~ 9950 1300
NoConn ~ 9950 1400
NoConn ~ 9950 1500
NoConn ~ 9950 1600
NoConn ~ 9950 1800
NoConn ~ 9950 1900
NoConn ~ 9950 2000
NoConn ~ 9950 2100
NoConn ~ 9950 2200
NoConn ~ 9950 2300
NoConn ~ 9950 2500
NoConn ~ 9950 2600
NoConn ~ 9950 2800
NoConn ~ 9950 2900
$Comp
L dmgplus_components:DMG_LINK_PORT CON4
U 1 1
P 6350 5550
F 0 "CON4" H 6350 6065 50  0000 C CNN
F 1 "DMG_LINK_PORT" H 6350 5974 50  0000 C CNN
F 2 "dmg_footprints:dmg_linkport" H 6050 5450 50  0001 C CNN
F 3 "" H 6050 5450 50  0001 C CNN
	1    6350 5550
	1    0    0    -1  
$EndComp
$Comp
L power:GND #PWR079
U 1 1
P 5950 5950
F 0 "#PWR079" H 5950 5700 50  0001 C CNN
F 1 "GND" H 5955 5777 50  0000 C CNN
F 2 "" H 5950 5950 50  0001 C CNN
F 3 "" H 5950 5950 50  0001 C CNN
	1    5950 5950
	1    0    0    -1  
$EndComp
$Comp
L power:GND #PWR080
U 1 1
P 6800 5950
F 0 "#PWR080" H 6800 5700 50  0001 C CNN
F 1 "GND" H 6805 5777 50  0000 C CNN
F 2 "" H 6800 5950 50  0001 C CNN
F 3 "" H 6800 5950 50  0001 C CNN
	1    6800 5950
	1    0    0    -1  
$EndComp
Wire Wire Line
	6650 5500 6800 5500
Wire Wire Line
	6800 5500 6800 5600
Wire Wire Line
	6650 5600 6800 5600
Connection ~ 6800 5600
Wire Wire Line
	6800 5600 6800 5950
Wire Wire Line
	6050 5800 5950 5800
Wire Wire Line
	5950 5800 5950 5950
Text GLabel 5950 4650 1    50   Input ~ 0
5VREG
Wire Wire Line
	6050 5300 5950 5300
$Comp
L Device:R R25
U 1 1
P 5650 5600
F 0 "R25" V 5200 5500 50  0000 C CNN
F 1 "220" V 5200 5650 50  0000 C CNN
F 2 "Resistor_SMD:R_0603_1608Metric" V 5580 5600 50  0001 C CNN
F 3 "~" H 5650 5600 50  0001 C CNN
	1    5650 5600
	0    1    1    0   
$EndComp
$Comp
L Diode:1N4148 D4
U 1 1
P 4700 5100
F 0 "D4" H 4350 4950 50  0000 L CNN
F 1 "1N4148" H 4000 4950 50  0000 L CNN
F 2 "Diode_SMD:D_0603_1608Metric" H 4700 4925 50  0001 C CNN
F 3 "http://www.nxp.com/documents/data_sheet/1N4148_1N4448.pdf" H 4700 5100 50  0001 C CNN
	1    4700 5100
	0    1    1    0   
$EndComp
$Comp
L Device:R R23
U 1 1
P 5650 5400
F 0 "R23" V 5200 5300 50  0000 C CNN
F 1 "220" V 5200 5450 50  0000 C CNN
F 2 "Resistor_SMD:R_0603_1608Metric" V 5580 5400 50  0001 C CNN
F 3 "~" H 5650 5400 50  0001 C CNN
	1    5650 5400
	0    1    1    0   
$EndComp
$Comp
L Device:R R24
U 1 1
P 5650 5500
F 0 "R24" V 5200 5400 50  0000 C CNN
F 1 "220" V 5200 5550 50  0000 C CNN
F 2 "Resistor_SMD:R_0603_1608Metric" V 5580 5500 50  0001 C CNN
F 3 "~" H 5650 5500 50  0001 C CNN
	1    5650 5500
	0    1    1    0   
$EndComp
$Comp
L Device:R R26
U 1 1
P 5650 5700
F 0 "R26" V 5200 5600 50  0000 C CNN
F 1 "220" V 5200 5750 50  0000 C CNN
F 2 "Resistor_SMD:R_0603_1608Metric" V 5580 5700 50  0001 C CNN
F 3 "~" H 5650 5700 50  0001 C CNN
	1    5650 5700
	0    1    1    0   
$EndComp
Wire Wire Line
	5800 5400 6050 5400
Wire Wire Line
	6050 5500 5800 5500
Wire Wire Line
	5800 5600 6050 5600
Wire Wire Line
	6050 5700 5800 5700
Text GLabel 4600 5400 0    50   Input ~ 0
LP_DOUT
Text GLabel 4600 5500 0    50   Input ~ 0
LP_DIN
Text GLabel 4600 5700 0    50   Input ~ 0
LP_CLK
Text GLabel 4600 5600 0    50   Input ~ 0
LP_GP
Wire Wire Line
	5500 5400 5150 5400
Wire Wire Line
	4600 5500 5000 5500
Wire Wire Line
	5500 5600 4850 5600
Wire Wire Line
	4600 5700 4700 5700
$Comp
L Diode:1N4148 D5
U 1 1
P 4850 5100
F 0 "D5" H 4500 4950 50  0000 L CNN
F 1 "1N4148" H 4150 4950 50  0000 L CNN
F 2 "Diode_SMD:D_0603_1608Metric" H 4850 4925 50  0001 C CNN
F 3 "http://www.nxp.com/documents/data_sheet/1N4148_1N4448.pdf" H 4850 5100 50  0001 C CNN
	1    4850 5100
	0    1    1    0   
$EndComp
$Comp
L Diode:1N4148 D6
U 1 1
P 5000 5100
F 0 "D6" H 4650 5050 50  0000 L CNN
F 1 "1N4148" H 4300 5050 50  0000 L CNN
F 2 "Diode_SMD:D_0603_1608Metric" H 5000 4925 50  0001 C CNN
F 3 "http://www.nxp.com/documents/data_sheet/1N4148_1N4448.pdf" H 5000 5100 50  0001 C CNN
	1    5000 5100
	0    1    1    0   
$EndComp
$Comp
L Diode:1N4148 D7
U 1 1
P 5150 5100
F 0 "D7" H 4800 5050 50  0000 L CNN
F 1 "1N4148" H 4450 5050 50  0000 L CNN
F 2 "Diode_SMD:D_0603_1608Metric" H 5150 4925 50  0001 C CNN
F 3 "http://www.nxp.com/documents/data_sheet/1N4148_1N4448.pdf" H 5150 5100 50  0001 C CNN
	1    5150 5100
	0    1    1    0   
$EndComp
Wire Wire Line
	4700 5250 4700 5700
Connection ~ 4700 5700
Wire Wire Line
	4700 5700 5500 5700
Wire Wire Line
	4850 5250 4850 5600
Connection ~ 4850 5600
Wire Wire Line
	4850 5600 4600 5600
Wire Wire Line
	5000 5250 5000 5500
Connection ~ 5000 5500
Wire Wire Line
	5000 5500 5500 5500
Wire Wire Line
	5150 5250 5150 5400
Connection ~ 5150 5400
Wire Wire Line
	5150 5400 4600 5400
Text GLabel 4850 4550 1    50   Input ~ 0
2.5V
Wire Wire Line
	4700 4950 4850 4950
Connection ~ 4850 4950
Wire Wire Line
	4850 4950 5000 4950
Connection ~ 5000 4950
Wire Wire Line
	5000 4950 5150 4950
Wire Wire Line
	4850 4550 4850 4950
$Comp
L pspice:DIODE D3
U 1 1
P 5950 4850
F 0 "D3" V 5904 4978 50  0000 L CNN
F 1 "SS16" V 5995 4978 50  0000 L CNN
F 2 "Resistor_SMD:R_0603_1608Metric" H 5950 4850 50  0001 C CNN
F 3 "" H 5950 4850 50  0001 C CNN
	1    5950 4850
	0    1    1    0   
$EndComp
Wire Wire Line
	5950 5050 5950 5300
Wire Wire Line
	3900 3300 4200 3300
Wire Wire Line
	3900 3200 4200 3200
Wire Wire Line
	3900 3100 4200 3100
Text GLabel 3950 1500 0    50   Input ~ 0
RPI_B1
Text GLabel 6700 3700 0    50   Input ~ 0
RPI_R1
Wire Wire Line
	3900 2900 4200 2900
Wire Wire Line
	4200 3000 3900 3000
Text GLabel 3900 3500 0    50   Input ~ 0
LP_DOUT
Text GLabel 3900 3400 0    50   Input ~ 0
LP_DIN
Text GLabel 3900 3200 0    50   Input ~ 0
LP_CLK
Text GLabel 3900 3300 0    50   Input ~ 0
LP_GP
Text GLabel 9800 2700 0    50   Input ~ 0
CART_NRST
Wire Wire Line
	9800 2700 9950 2700
NoConn ~ 6700 3600
Wire Wire Line
	3900 3400 4200 3400
Wire Wire Line
	4200 3500 3900 3500
Wire Wire Line
	3900 3600 4200 3600
Wire Wire Line
	4200 3700 3900 3700
Wire Wire Line
	3900 3800 4200 3800
Wire Wire Line
	3950 1000 4200 1000
Wire Wire Line
	4200 1100 3950 1100
Wire Wire Line
	4200 1200 3950 1200
Wire Wire Line
	3950 1300 4200 1300
Wire Wire Line
	3950 1800 4200 1800
Wire Wire Line
	4200 1900 3950 1900
Wire Wire Line
	4200 2000 3950 2000
Wire Wire Line
	3950 2100 4200 2100
NoConn ~ 3900 2400
NoConn ~ 3900 2500
NoConn ~ 3900 2600
NoConn ~ 3900 2700
$Comp
L ice40hx4k:iCE40-HX4K-TQ144 U13
U 5 1
P 1550 1000
F 0 "U13" H 2581 -397 60  0000 L CNN
F 1 "iCE40-HX4K-TQ144" H 2581 -503 60  0000 L CNN
F 2 "Package_QFP:TQFP-144_20x20mm_P0.5mm" H 1550 1000 50  0001 C CNN
F 3 "" H 1550 1000 50  0001 C CNN
	5    1550 1000
	1    0    0    -1  
$EndComp
Wire Wire Line
	1300 3200 1550 3200
Wire Wire Line
	1550 3300 1300 3300
Wire Wire Line
	1300 3400 1550 3400
Wire Wire Line
	1550 3600 1300 3600
Wire Wire Line
	1300 3700 1550 3700
Wire Wire Line
	1550 3800 1300 3800
Wire Wire Line
	1300 3900 1550 3900
Wire Wire Line
	1300 3100 1550 3100
NoConn ~ 3900 3600
NoConn ~ 3900 3700
NoConn ~ 3900 3800
NoConn ~ 6700 3500
NoConn ~ 6700 3300
NoConn ~ 6700 3200
NoConn ~ 6700 3100
NoConn ~ 6700 3000
NoConn ~ 1550 1500
NoConn ~ 1550 1700
NoConn ~ 1550 1600
NoConn ~ 1550 1800
NoConn ~ 1550 1100
Wire Wire Line
	2650 6700 2500 6700
Wire Wire Line
	2500 6700 2500 7000
Connection ~ 2650 6700
$EndSCHEMATC
